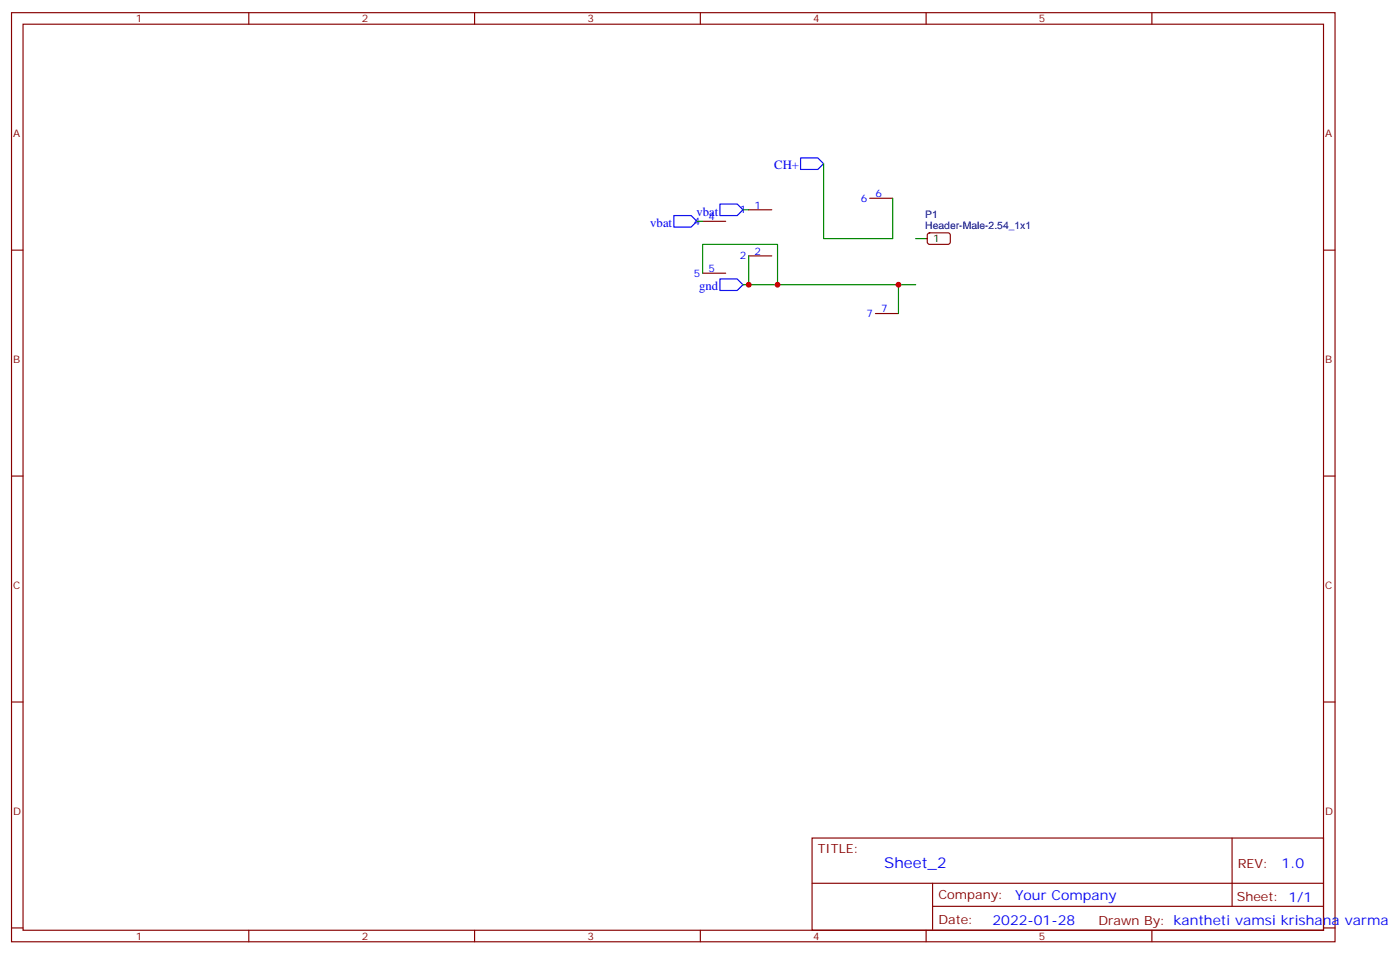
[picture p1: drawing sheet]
<svg xmlns="http://www.w3.org/2000/svg" width="429mm" height="292mm" viewBox="0 0 429 292" stroke-linecap="round" stroke-linejoin="round" font-family="sans-serif">
<g fill="none" stroke="#870000" stroke-width=".35">
<path d="M3.5 3.9h405.4v284.3h-405.4zM7.1 7.4h398.2v277.3h-398.2zM76.2 3.9v3.5M145.3 3.9v3.5M214.5 3.9v3.5M283.6 3.9v3.5M352.8 3.9v3.5M3.5 76.6h3.6M215.2 67.7h7M229.3 64.2h7.1M229.3 78.3h7.1M266.3 60.7h7.1"/>
<path d="M284.2 71.5l.5-.2h5.9l.4 .7v2.4l-.7 .4-5.9-.1-.4-.6v-2.1zM405.3 76.6h3.6M215.2 83.6h7M268.1 96h7.1M3.5 145.7h3.6M405.3 145.7h3.6M3.5 214.8h3.6M405.3 214.8h3.6M248.7 256.5h156.6v28.2h-156.6zM377.3 256.5v20.9M248.7 270.3h156.5M285.6 277.4h119.6"/>
<path d="M285.6 270.3v14.1M3.5 284h3.6M76.2 284.7v3.5M145.3 284.7v3.5M214.5 284.7v3.5M283.6 284.7v3.5M352.8 284.7v3.5M405.3 284h3.6"/>
</g>
<path d="M280.5 73h3.5" fill="none" stroke="#000" stroke-width=".35"/>
<path d="M252.2 50.1v22.9h21.2v-12.3M213.4 67.7h1.8M227.5 64.2h1.8M229.3 78.3v8.8h51.2M215.2 83.6v-8.8h22.9v12.3M227.5 87.1h1.8M275.2 87.1v8.9" fill="none" stroke="#008700" stroke-width=".35"/>
<path d="M245.2 48.3h5.3l1.7 1.8-1.7 1.8h-5.3zM206.4 66h5.3l1.7 1.7-1.7 1.8h-5.3zM220.5 62.4h5.3l1.7 1.8-1.7 1.8h-5.3zM220.5 85.4h5.3l1.7 1.7-1.7 1.8h-5.3z" fill="none" stroke="#00f" stroke-width=".35"/>
<g fill="#c00">
<circle cx="238.1" cy="87.1" r=".88"/>
<circle cx="229.3" cy="87.1" r=".88"/>
<circle cx="275.2" cy="87.1" r=".88"/>
</g>
<text font-size="4.6" fill="#00f" x="270.8" y="265.5">Sheet_2</text>
<g font-size="4.2" fill="#00f">
<text x="392.5" y="265.7">1.0</text>
<text x="310.9" y="275.3">Your Company</text>
<text x="304" y="283.1">2022-01-28</text>
</g>
<g font-size="3.9" fill="#00f">
<text x="237.1" y="51.9">CH+</text>
<text x="213.3" y="66">vbat</text>
<text x="199.2" y="69.5">vbat</text>
<text x="214.1" y="88.9">gnd</text>
</g>
<g font-size="3.9" fill="#800">
<text x="250.5" y="261.1">TITLE:</text>
<text x="379.1" y="265.7">REV:</text>
<text x="287.4" y="275.3">Company:</text>
<text x="378.7" y="275.9">Sheet: 1/1</text>
<text x="287.4" y="282.9">Date:</text>
<text x="336.4" y="283">Drawn By: kantheti vamsi krishana varma</text>
</g>
<g font-size="3.2" fill="#800">
<text x="41.6" y="6.9">1</text>
<text x="110.8" y="6.9">2</text>
<text x="179.9" y="6.9">3</text>
<text x="249.1" y="6.9">4</text>
<text x="318.2" y="6.9">5</text>
<text x="4.1" y="42">A</text>
<text x="405.9" y="42">A</text>
<text x="4.1" y="111.1">B</text>
<text x="405.9" y="111.1">B</text>
<text x="4.1" y="180.3">C</text>
<text x="405.9" y="180.3">C</text>
<text x="4.1" y="249.4">D</text>
<text x="405.9" y="249.4">D</text>
<text x="41.6" y="287.7">1</text>
<text x="110.8" y="287.7">2</text>
<text x="179.9" y="287.7">3</text>
<text x="249.1" y="287.7">4</text>
<text x="318.2" y="287.7">5</text>
</g>
<g font-size="3.2" fill="#00f">
<text x="226.6" y="65.3">1</text>
<text x="231.1" y="63.9">1</text>
<text x="263.6" y="61.7">6</text>
<text x="268.1" y="60.3">6</text>
<text x="212.5" y="68.8">4</text>
<text x="217" y="67.4">4</text>
<text x="231.1" y="78">2</text>
<text x="217" y="83.3">5</text>
<text x="226.6" y="79.4">2</text>
<text x="212.5" y="84.7">5</text>
<text x="269.9" y="95.6">7</text>
<text x="265.4" y="97">7</text>
</g>
<g font-size="3.2" fill="#000080">
<text x="283.4" y="69.9">Header-Male-2.54_1x1</text>
<text x="283.4" y="66.8">P1</text>
</g>
<text font-size="3.2" x="285.8" y="74.1">1</text>
</svg>
